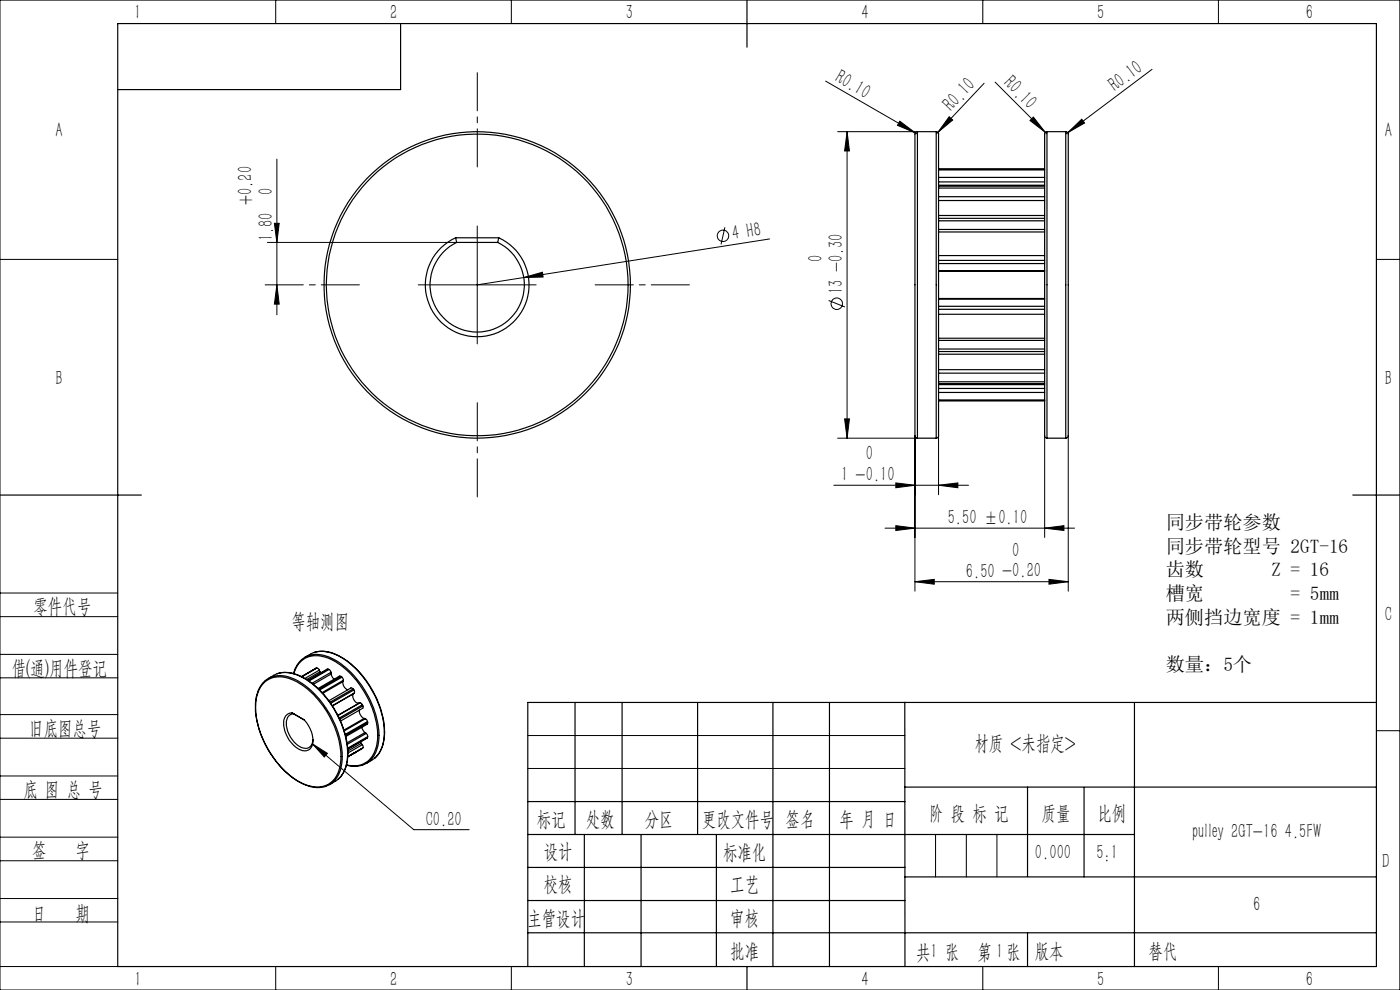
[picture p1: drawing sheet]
<svg xmlns="http://www.w3.org/2000/svg" width="297mm" height="210mm" viewBox="0 0 297 210" stroke-linecap="round" stroke-linejoin="round" font-family="sans-serif">
<g fill="none" stroke="#000" stroke-width=".21">
<path d="M0 0h297v210h-297zM58.5 0v5M108.5 0v5M175.2 17.2l19 11M208.5 0v5M208.8 17.7l-9.8 10.4M211.1 17.4l11 11M244.4 14.7l-17.9 13.4M258.5 0v5M58.7 33.8v33M177.7 27.9h16.9M179.7 27.9l.5 4.1h-1z"/>
<path d="M179.7 27.9v65M190.9 25.7l3.3 2.5-3.8-1.6zM194.2 28.2l.4 .2M199 28.1l-.4 .3M201.4 24.8l.7 .7-3.1 2.6zM219.2 24.8l2.6 3.3-3.3-2.5zM226.5 28.1l3-2.8 .6 .8zM226.5 28.1l-.4 .3M0 55h25M56.7 51.4h40.2M58.2 47.4h1l-.5 4zM101.2 47.9v25"/>
<path d="M111.1 58.9l4-1.2 .1 1.1zM111.1 58.9l-9.9 1.5M153.8 48.2l-.8 3.6M163.3 50.7l-52.2 8.2M292 55h5M58.7 60.4l.5 4.1h-1zM88.7 60.4h25M175.8 63.7l3.4 1.4M177.7 92.9h16.9M179.2 88.9h1l-.5 4zM194.1 92.5v32.9M199.1 92.5v12.4"/>
<path d="M221.6 92.5v21.5M226.6 92.5v32.9M176.9 102.9h28.6M187.7 112h40.3M190 102.4l4.1 .5-4.1 .6zM190 111.5l4.1 .5-4.1 .5zM199.1 102.9l4.1-.5v1.1zM221.6 112l4.1-.5v1zM0 138.8h25M0 125.8h25M0 130.8h25M194.1 123.4l4.1-.5v1z"/>
<path d="M194.1 123.4h32.5M222.5 122.9l4.1 .5-4.1 .5zM0 143.8h25M0 156.6h25M0 151.6h25M66.3 157.8l3.2 2-.7 .8zM66.3 157.8l21.5 18.2h11.7M112 156h80M292 155h5M0 169.6h25M0 164.6h25M0 177.6h25"/>
<path d="M112 163h80M198.5 177v9M205 177v9M211.5 177v9M0 182.6h25M0 190.6h25M0 195.6h25M0 205h25M58.5 205v5M108.5 205v5M208.5 205v5M258.5 205v5"/>
<circle cx="153.4" cy="50" r="1.22"/>
<circle cx="177.5" cy="64.4" r="1.22"/>
</g>
<path d="M101.3 35.4v-20M76.3 60.4h-20M126.3 60.4h20M101.3 85.4v20" fill="none" stroke="#000" stroke-width=".21" stroke-dasharray="30.5 1.3 1.3 1.3" stroke-dashoffset="22.4"/>
<g fill="none" stroke="#000" stroke-width=".25">
<path d="M25 5h267v200h-267zM85 5v14h-60M158.5 0v10M194.6 27.9a.69 .69 0 0 0-.5 1v63.6a.49 .49 0 0 0 .5 .4M194.6 27.9v65M194.6 27.9h4M198.6 27.9l.4 .2 .1 .3v64.1l-.1 .3-.4 .1M198.6 27.9v65M199.1 39.3h22.5M199.1 35.9h22.5M199.1 39.9h22.5M199.1 39.5h22.5"/>
<path d="M199.1 38.6h22.5M199.1 37.6h22.5M199.1 36h22.5M222.1 27.9l-.3 .2-.2 .3v64.1l.2 .3 .3 .1M222.1 27.9v65M222.1 27.9h4M226.1 27.9l.3 .2 .2 .3v64.1l-.2 .3-.3 .1M226.1 27.9v65M96.7 50.4a11 11 0 0 0-4.1 16.8 11 11 0 0 0 17.3 0 11 11 0 0 0-4.1-16.8M96.7 50.4h9.1M96.7 50.4l.2 1M96.9 51.4a10 10 0 0 0-3.5 15.3 10 10 0 0 0 15.6 0 10 10 0 0 0-3.4-15.3"/>
<path d="M96.9 51.4h8.7M105.8 50.4l-.2 1M199.1 54.2h22.5M199.1 45.7h22.5M199.1 57.4h22.5M199.1 55.9h22.5M199.1 55.2h22.5M199.1 57.6h22.5M199.1 49.2h22.5M199.1 48.7h22.5M199.1 46.8h22.5M199.1 46.3h22.5"/>
<path d="M199.1 42.5h22.5M199.1 41.7h22.5M199.1 66.7h22.5M199.1 75.1h22.5M199.1 65h22.5M199.1 63.5h22.5M199.1 65.6h22.5M199.1 63.3h22.5M199.1 71.7h22.5M199.1 74h22.5M199.1 72.2h22.5M199.1 74.6h22.5"/>
<path d="M199.1 78.4h22.5M199.1 79.2h22.5M194.6 92.9h4M199.1 81.6h22.5M199.1 85h22.5M199.1 81h22.5M199.1 81.4h22.5M199.1 82.4h22.5M199.1 84.8h22.5M199.1 83.2h22.5M222.1 92.9h4M0 105h30"/>
<path d="M287 105h10M66.6 138.4a7.4 7.4 0 0 1 6.6 1.5 20.1 20.1 0 0 1 8.4 16.1 6.8 6.8 0 0 1-2 4.8M66.6 138.4l-1.9 1M66.6 138.4a8.2 8.2 0 0 1 7.4 2.2 20.1 20.1 0 0 1 7.5 15.7 6 6 0 0 1-2.7 5l-1.1 .7M56.1 144.8a5.6 5.6 0 0 1 6.5-.3 19.4 19.4 0 0 1 9.7 17 5.5 5.5 0 0 1-3.7 5.3 8.5 8.5 0 0 1-7.3-2.5 19.8 19.8 0 0 1-7-15.3 7.1 7.1 0 0 1 1.8-4.2zM56.2 144.4a8 8 0 0 0-2 6.9 20.2 20.2 0 0 0 9.7 14.8 6.5 6.5 0 0 0 5.2 .7M56.3 144.4a5.8 5.8 0 0 1 6.6-.2 19.8 19.8 0 0 1 9.7 17.3 5.7 5.7 0 0 1-3.4 5.2l-.1 .1M56.9 143.9l1.2-.6a6.3 6.3 0 0 1 6.4 .6 20.1 20.1 0 0 1 9.2 16.4 6.8 6.8 0 0 1-1.9 5M58.8 142.9a7.7 7.7 0 0 1 7.1 1.8 20.3 20.3 0 0 1 7.9 15M62 151.2a1.91 1.91 0 0 0-1.8 2.4 6.3 6.3 0 0 0 4.1 5.6 1.77 1.77 0 0 0 2.1-2v-.3a7.2 7.2 0 0 0-1.8-4.2M62 151.2l2.6 1.5M62 151.2l.3 .2"/>
<path d="M62.3 142.9a5 5 0 0 1 7-3.7 17.8 17.8 0 0 1 9.3 9.3 15 15 0 0 1 1.4 10.3 5 5 0 0 1-3.1 3.5M62.3 151.4a1.86 1.86 0 0 0-1.6 2.5 5.8 5.8 0 0 0 3.9 4.8 1.64 1.64 0 0 0 1.8-1.8M62.3 142.9a4.9 4.9 0 0 1 6.7-3.5 17.2 17.2 0 0 1 9.3 9.2 14.7 14.7 0 0 1 1.4 10.2 4.8 4.8 0 0 1-6.2 3.4M62.3 151.4l2.3 1.3M67.1 141.7l-3.1 1.8M67.1 141.7l-.1 .1M67.2 141.7l.5 .5M67.2 141.7h-.1M67.2 141.7l-3.2 1.9M67.7 142.2l.2 .3M67.7 142.2l-3 1.7M67.9 142.5l.1 .3"/>
<path d="M67.9 142.5l-2.8 1.6M69.6 141.9l-4.3 2.4M69.6 141.9l.2 .1M69.6 141.9l-4.2 2.4M69.8 142l.3 .2 .1 .4M69.8 142l-4.3 2.5M70.2 142.6v.4M70.2 142.6l-4 2.3M70.2 143l.2 .5 .5 .6M70.2 143l-3.7 2.2M72.4 143.5l-.4-.1-4.5 2.6M72.4 143.5l.1 .1"/>
<path d="M72.4 143.5l-4.7 2.7M72.5 143.6l.3 .7M72.5 143.6l-4.7 2.8M72.7 144.6v.3a1.7 1.7 0 0 0 1.1 1.4M72.7 144.6l-4.2 2.5M72.8 144.3l-.1 .3M72.8 144.3l-4.5 2.6M73.8 159.7a7.2 7.2 0 0 1-2 5.6M74.9 146.1l-.4-.2-4.8 2.8M74.9 146.1l.2 .3M74.9 146.1l-4.9 2.9M75 147.2a1.46 1.46 0 0 0 1.2 1.9"/>
<path d="M75 147.2l-4.5 2.5M75.1 146.4v.6M75.1 146.4l-4.9 2.8M75.1 159.8h.1M75.1 147l-.1 .2M75.1 147l-4.6 2.7M76.2 149.1l-4.5 2.6M76.3 150.6a1.65 1.65 0 0 0 1 1.8M76.3 149.1l.3 .1 .3 .3M76.3 149.1h-.1M76.3 149.1l-4.6 2.7M76.4 157.4l.3 .3"/>
<path d="M76.7 157.7l.2 .3M76.7 157.7l-2.9 1.6M76.8 154.3l.1 .3 .5 .8M76.9 158l.1 .3v.3M76.9 149.5l.1 .2M76.9 149.5l-4.9 2.8M76.9 158l-3.1 1.7M77 149.7v.5l-4.8 2.8M77 158.6l-3.2 1.9 3.1-1.8M77 149.7l-4.9 2.9M77 158.6l-3.2 1.9M77.3 152.4l.2 .1"/>
<path d="M77.3 152.4l-4.3 2.5M77.4 155.4l.3 .2M77.4 155.4l-3.8 2.2M77.5 152.5l.5 .6M77.5 152.5l-4.5 2.5M77.7 155.6l.3 .7M77.7 155.6l-4 2.3M78 156.4l-4.2 2.6M78 153.1v.2M78 153.1l-4.8 2.7M78 156.4l-4.2 2.4M78 153.3l-.1 .3-4.6 2.6"/>
<path d="M78 156.3v.1M78 153.3l-4.7 2.7M78 156.3l-4.2 2.4M122 149v28M132 149v28M148 149v28M164 149v56M176 149v56M191.9 149l.1 56M240.7 149v56M292 149h-180v56M71.8 165.3l-1.9 1.1"/>
<path d="M73.5 162.3a6 6 0 0 0 3.4 0M112 177h128.7M112 170h80M124 177v28M136 177v28M152 177v28M191.9 167h100.1M218 167v18.9M230 167v19M112 197.9h180M112 184h80M112 191h80"/>
<path d="M192 186h100M218 197.9v7.1M158.5 205v5"/>
<circle cx="101.2" cy="60.4" r="32.5"/>
<circle cx="101.2" cy="60.4" r="32"/>
</g>
<g fill="#000">
<path d="M190.9 25.7l3.3 2.5-3.8-1.6zM201.4 24.8l.7 .7-3.1 2.6zM219.2 24.8l2.6 3.3-3.3-2.5zM226.5 28.1l3-2.8 .6 .8zM111.1 58.9l4-1.2 .1 1.1z"/>
<path d="M58.2 47.4h1l-.5 4zM58.7 60.4l.5 4.1h-1z"/>
<path d="M179.2 88.9h1l-.5 4zM179.7 27.9l.5 4.1h-1z"/>
<path d="M190 102.4l4.1 .5-4.1 .6zM199.1 102.9l4.1-.5v1.1zM190 111.5l4.1 .5-4.1 .5zM221.6 112l4.1-.5v1zM194.1 123.4l4.1-.5v1zM222.5 122.9l4.1 .5-4.1 .5zM66.3 157.8l2.5 2.8 .7-.8z"/>
</g>
<g font-size="4.4">
<text x="28.5" y="4.1">1</text>
<text x="82.7" y="4.1">2</text>
<text x="132.7" y="4.1">3</text>
<text x="182.7" y="4.1">4</text>
<text x="232.7" y="4.1">5</text>
<text x="277" y="4.1">6</text>
<text x="176.9" y="17.2" transform="rotate(30 176.9 17.2)">R0.10</text>
<text x="212.8" y="17.9" transform="rotate(45 212.8 17.9)">R0.10</text>
<text x="201.9" y="23.8" transform="rotate(-47 201.9 23.8)">R0.10</text>
<text x="236.6" y="19.5" transform="rotate(-37 236.6 19.5)">R0.10</text>
<text x="11.8" y="29.1">A</text>
<text x="293.8" y="29.1">A</text>
<text x="57.9" y="41.4" transform="rotate(-90 57.9 41.4)">0</text>
<text x="53.5" y="43.6" transform="rotate(-90 53.5 43.6)">+0.20</text>
<text x="57.9" y="51.2" transform="rotate(-90 57.9 51.2)">1.80</text>
<text x="155.6" y="51" transform="rotate(-9 155.6 51)">4 H8</text>
<text x="174.5" y="55.6" transform="rotate(-90 174.5 55.6)">0</text>
<text x="178.8" y="62.4" transform="rotate(-90 178.8 62.4)">13 -0.30</text>
<text x="11.8" y="81.6">B</text>
<text x="293.8" y="81.6">B</text>
<text x="183.7" y="97.7">0</text>
<text x="178.4" y="102">1 -0.10</text>
<text x="201.1" y="111.1">5.50 ±0.10</text>
<text x="214.7" y="118.1">0</text>
<text x="204.9" y="122.5">6.50 -0.20</text>
<text x="7.1" y="130.1">零件代号</text>
<text x="293.8" y="131.6">C</text>
<text x="61.8" y="133.1">等轴测图</text>
<text x="2.5" y="143.2">借(通)用件登记</text>
<text x="6.2" y="155.8">旧底图总号</text>
<text x="206.7" y="159.1">材质 &lt;未指定&gt;</text>
<text x="5" y="168.9">底 图 总 号</text>
<text x="197.1" y="173.8">阶 段 标 记</text>
<text x="221" y="173.8">质量</text>
<text x="232.8" y="173.8">比例</text>
<text x="90.3" y="175.1">C0.20</text>
<text x="113.9" y="175.2">标记</text>
<text x="124.3" y="175.2">处数</text>
<text x="136.8" y="175.2">分区</text>
<text x="148.9" y="175.2">更改文件号</text>
<text x="166.7" y="175.2">签名</text>
<text x="178.1" y="175.2">年 月 日</text>
<text x="252.9" y="177.8">pulley 2GT-16 4.5FW</text>
<text x="6.8" y="181.9">签</text>
<text x="16" y="181.9">字</text>
<text x="115.3" y="182.1">设计</text>
<text x="153.4" y="182.2">标准化</text>
<text x="219.6" y="182.1">0.000</text>
<text x="232.6" y="182.1">5:1</text>
<text x="293.3" y="184.1">D</text>
<text x="115.3" y="189">校核</text>
<text x="154.9" y="189">工艺</text>
<text x="6.8" y="195.2">日</text>
<text x="16" y="195.2">期</text>
<text x="111.9" y="196.2">主管设计</text>
<text x="154.9" y="196.2">审核</text>
<text x="265.8" y="193.2">6</text>
<text x="154.9" y="203.1">批准</text>
<text x="194.4" y="203.4">共 张</text>
<text x="197.4" y="203.1">1</text>
<text x="207.4" y="203.4">第 张</text>
<text x="211.3" y="203.1">1</text>
<text x="219.5" y="203.1">版本</text>
<text x="243.6" y="203.1">替代</text>
<text x="28.5" y="209.1">1</text>
<text x="82.8" y="209.1">2</text>
<text x="132.7" y="209.1">3</text>
<text x="182.7" y="209.1">4</text>
<text x="232.7" y="209.1">5</text>
<text x="277" y="209.1">6</text>
</g>
<g font-size="4.1">
<text x="247.3" y="112.3">同步带轮参数</text>
<text x="247.3" y="117.3">同步带轮型号 2GT-16</text>
<text x="247.3" y="122.3">齿数</text>
<text x="269.7" y="122.3">Z = 16</text>
<text x="247.3" y="127.3">槽宽</text>
<text x="273.8" y="127.3">= 5mm</text>
<text x="247.3" y="132.4">两侧挡边宽度 = 1mm</text>
<text x="247.3" y="142.3">数量：5个</text>
</g>
</svg>
